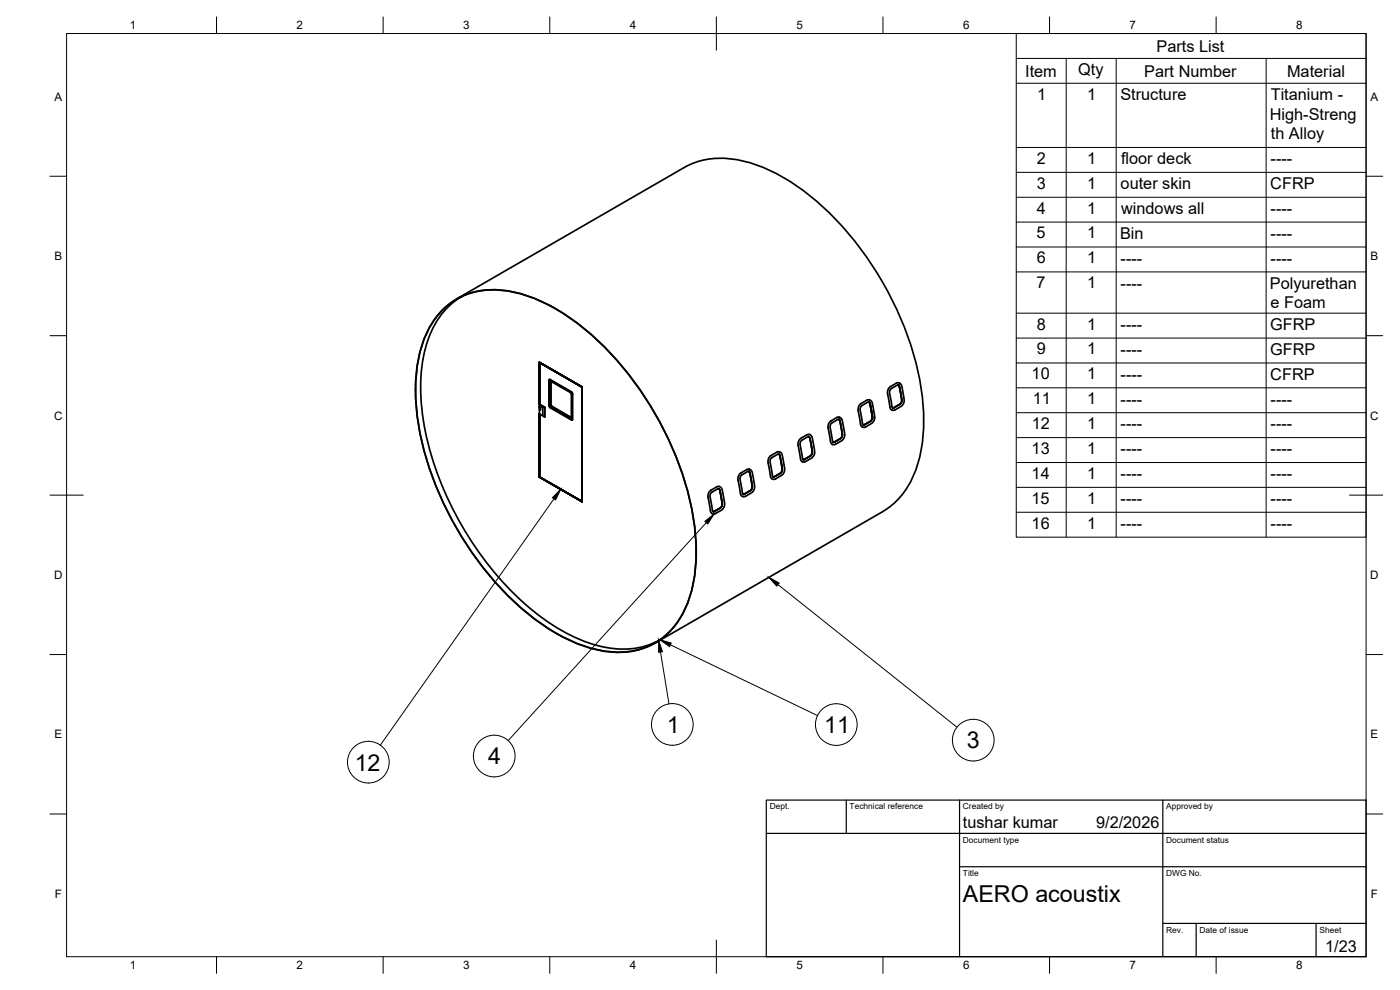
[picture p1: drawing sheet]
<svg xmlns="http://www.w3.org/2000/svg" width="420mm" height="297mm" viewBox="0 0 420 297" stroke-linecap="round" stroke-linejoin="round" font-family="sans-serif">
<!-- layer: Visible -->
<g fill="none" stroke="#000" stroke-width=".51">
<path d="M133.5 92.3a23 23 0 0 1 22.1-4.4 61.2 61.2 0 0 1 27.6 18.1 97.2 97.2 0 0 1 25.4 52.8 45.3 45.3 0 0 1-2.9 23.9 21.7 21.7 0 0 1-25 12.6 52.2 52.2 0 0 1-25.1-13.5 97.2 97.2 0 0 1-30.5-58 45.3 45.3 0 0 1 2.9-23.8 23.9 23.9 0 0 1 5.5-7.7zM133.5 92.4a22.9 22.9 0 0 1 22.1-4.4 61.1 61.1 0 0 1 27.6 18 97.1 97.1 0 0 1 25.3 52.8 45.3 45.3 0 0 1-2.9 23.8 21.6 21.6 0 0 1-24.9 12.6 52.2 52.2 0 0 1-25.1-13.5 97.1 97.1 0 0 1-30.5-57.9 45.3 45.3 0 0 1 2.9-23.8 23.9 23.9 0 0 1 5.5-7.6zM137 89.7l68.3-39.4a24.5 24.5 0 0 1 19.1-1.7 61.1 61.1 0 0 1 26.5 17.4 96.9 96.9 0 0 1 26 53.8 44.1 44.1 0 0 1-3.9 25.2 22 22 0 0 1-8.1 8.5l-68.3 39.4M138.4 89l-.4 .3M138.6 89h.1M138.6 89a25.7 25.7 0 0 0-11.6 18.5 69 69 0 0 0 4.9 36.3 95.6 95.6 0 0 0 31.8 42.3 41.2 41.2 0 0 0 24.2 8.7 21.1 21.1 0 0 0 10.2-2.8M161.9 108.7l12.8 7.4v34.4M161.9 108.7v13.3M161.9 108.8l12.7 7.3v34.3l-12.7-7.3v-18.9v18.9v-18.9v18.9M164.7 114.1v7.6M164.7 114.1l.4-.2 6.3 3.7M164.8 113.9h.1"/>
<path d="M164.9 113.9l6.6 3.7M165.4 114.4l-.1 7 .4 .6M165.4 114.5l5.7 3.3 .4 .6M165.4 114.4l-.4 .2 .1 7.2 .3 .3 5.7 3.4 .4-.2M171.4 117.6l.4 .6M171.5 118.4v6.9M171.5 117.6l.3 .6M171.8 118.2v7.6M174.7 116.1l-12.8-7.4v12.6M174.7 116.1v34.4v-34.4l-12.8-7.4v12.6v-12.5l12.7 7.3v34.3l-12.7-7.3M174.7 116.1v34.4l-12.8-7.4M266.9 116.2l2.7-1.4 .8 .6 .3 1 .7 3.5-.1 .9-.7 1-2.3 1.3-.9-.2-.3-.8-.8-4.2 .1-.8z"/>
<path d="M269.5 115.5l.4 .5 .7 4-.1 .7-.4 .6M161.8 122l.1 .3 .3-.2M161.9 122.3v20.8l12.8 7.4M161.9 124.2l1.5 .9M161.9 121.3l1.6 .9v2.8M161.9 122.3l.2 .6M161.9 121.9h.1M162 121.8h.1M162.1 122.9h.1M162.1 121.8v.1M162.1 121.9l-.3 .1M162.1 121.9h.1"/>
<path d="M162.1 121.8l.1 .2M162.1 121.9l.1 .2M162.2 122.1l-.1 .8M162.4 121.9l.5 .3v2.3M162.9 122.2h.1M163.5 125.1h-.1M163.5 125l-.1 .1M164.7 121.7l.4 .6 6.3 3.7 .4-.2-.1 .2M165.7 122l5.8 3.3M171.7 126h.1M231.1 136.9l2.4-1.4 .9 .3 .4 .8 .7 4.1-.1 .9-.7 .9-2.2 1.3-.8-.1-.5-.7-.7-4.3 .1-1zM233.7 136.2l.4 .6 .7 3.9-.1 .6-.5 .7"/>
<path d="M233.7 136.2l.4 .6 .7 3.9-.4 1.1M233.7 136.2l-2.2 1.2-.4 .6 .7 4.7 .3 .4M239.5 133.7l.7 4 .5 .8h1l2.3-1.4 .4-.7 .1-1-.8-4.2-.5-.7-.8-.1-2.2 1.2-.6 .9-.1 1.2M241.4 137.8l1.8-1-2.1 1.1 .3-.1M242.7 131l.4 .5 .7 4-.1 .7-.5 .6M242.7 131l.4 .6M242.7 131l-2.2 1.2-.4 .7 .7 4.6 .3 .4M243.1 131.6l.7 3.9-.4 1.1M243.3 136.7h.1M248.5 128.5l.7 3.9 .5 .9 .8 .1 2-1.1 .9-1.3a15.7 15.7 0 0 0-.9-5.4l-.5-.4-.5-.1-2.2 1.3-.7 1-.1 1.1M250.5 132.6l1.7-1-2.1 1.1 .3-.1M251.7 125.8l.4 .6 .7 4-.1 .5-.5 .7"/>
<path d="M251.7 125.8l.4 .6 .6 3.3 .1 1-.3 .7M251.8 125.8l-2.2 1.1-.4 .7 .7 4.7 .2 .4M252.3 131.5h.1M258.1 121.3l2.1-1.3 .7-.1 .7 .7 .4 1.4 .5 3-.1 1-.7 .9-2.3 1.3-.7-.2-.4-.7-.8-4.1 .2-1.2zM259.5 127.4l1.7-1-2.1 1.1h.3M260.7 120.6l.4 .6 .7 3.9-.1 .7-.5 .6M260.7 120.6h.1M260.7 120.6l.4 .6M260.8 120.6l-2.2 1.1-.4 .7 .6 4.7 .3 .4M261 120.8l.1 .4M261 120.8l.9 4.4M261.1 121.2l.7 3.9-.3 1.1"/>
<path d="M261.1 121.2l.7 3.9M261.3 126.3v.1M261.8 125.1v.5M261.9 125.1v.6M268.3 122.3l1.7-1-2.1 1.1 .3-.1M270.2 121.2h.1M270.3 121.1l.3-.8-.1-1.4-.6-2.9-.5-.5-2 1.1-.4 .8 .7 4.6 .3 .4M213.2 153.2l-.7-4.1 .1-1.1 .8-.9 1.9-1.1h.7l.6 .5 .1 .5 .8 4-.2 1-.7 1-2.2 1.2-.8-.1-.4-.8M214.4 153.4l1.7-1-2.1 1.1 .4-.1M215.6 146.6l.4 .5 .7 4v.7l-.5 .6M215.6 146.6h.1M215.7 146.6l.3 .6"/>
<path d="M215.7 146.6l-2.1 1.1-.5 .7 .7 4.7 .3 .4M216.1 147.2l.6 3.9-.3 1.1M216.3 152.3h.1M222 142.2l2.2-1.3 .6-.2 .8 .7 .3 .9 .6 3.5-.2 1.1-.7 .9-2.2 1.2-.8-.2-.4-.7-.7-4.2 .1-.9zM223.4 148.2l1.7-1-2.1 1.1h.4M224.7 141.4l.3 .5 .8 4.1-.2 .7-.4 .5M225 142l-.3-.6-.3 .1-1.8 1-.4 .6-.1 .8 .7 4.1 .3 .3M225.1 142l.7 4-.4 1M225.3 147.1v.1M232.4 143l1.8-1-2.1 1.1h.3M234.3 141.9v.1M197.9 192.1l-.4 .2"/>
<path d="M198 192h.1M198 191.9v.1"/>
</g>
<g fill="#000">
<circle cx="269.5" cy="115.5" r=".25"/>
<circle cx="251.7" cy="125.8" r=".25"/>
<circle cx="224.7" cy="141.4" r=".25"/>
</g>
<!-- layer: BORDER -->
<g fill="none" stroke="#000" stroke-width=".3">
<path d="M20 10.1h390v276.9h-390zM65 5.1v5M115 5.1v5M165 5.1v5M215 5.1v10M265 5.1v5M315 5.1v5M365 5.1v5M15 52.9h5M410 52.9h5M15 100.7h5M410 100.7h5"/>
<path d="M15 148.6h10M405 148.6h10M15 196.4h5M410 196.4h5M15 244.2h5M410 244.2h5M65 287v5M115 287v5M165 287v5M215 282.1v9.9M265 287v5M315 287v5"/>
<path d="M365 287v5"/>
</g>
<!-- layer: TITLEBLOCK -->
<path d="M230 240.1h180v46.9h-180zM230 250h180M254 240.1v9.9M288 240.1v46.9M349 240.1v46.9M288 260.1h122M349 277.1h61M359 277.1v9.9M395 277.1v9.9" fill="none" stroke="#000" stroke-width=".36"/>
<!-- layer: Parts Lists -->
<g fill="none" stroke="#000" stroke-width=".3">
<path d="M305 10.1h105v151.1h-105zM305 17.5h105M320 17.5v143.7M335 17.5v143.7M380 17.5v143.7M305 25h105M305 44.2h105M305 51.7h105M305 59.2h105M305 66.6h105M305 74.1h105M305 81.6h105"/>
<path d="M305 94h105M305 101.4h105M305 108.9h105M305 116.4h105M305 123.8h105M305 131.3h105M305 138.8h105M305 146.2h105M305 153.7h105"/>
</g>
<!-- layer: Balloons -->
<g fill="none" stroke="#000" stroke-width=".3">
<circle cx="201.8" cy="217.4" r="6.3"/>
<circle cx="251" cy="217.4" r="6.3"/>
<circle cx="110.5" cy="228.7" r="6.3"/>
<circle cx="148.3" cy="226.8" r="6.3"/>
<circle cx="292.1" cy="222.1" r="6.3"/>
</g>
<!-- layer: 0 -->
<path d="M168.3 146.8l-1.5 3.2-1-.7zM211.5 156.4l2.8-2.2-1.9 3zM230.7 173.2l3.1 1.7-.7 1zM197.7 192.2l1.1 3.3-1.1 .2zM198 191.9l3.4 1-.5 1.1z" fill="#000" stroke="#000" stroke-width=".3"/>
<path d="M166.3 149.7l-52.2 73.9M212 156.8l-59.5 65.4M233.5 175.4l53.7 42.8M198.2 195.6l2.6 15.6M201.2 193.5l44.1 21.2" fill="none" stroke="#000" stroke-width=".3"/>
<g font-size="7">
<text x="200.1" y="219.9">1</text>
<text x="247.4" y="219.9">11</text>
<text x="290.2" y="224.6">3</text>
<text x="106.4" y="231.2">12</text>
<text x="146.5" y="229.3">4</text>
<text x="289" y="270.6">AERO acoustix</text>
</g>
<g font-size="4.9">
<text x="347.1" y="15.5">Parts List</text>
<text x="307.7" y="23">Item</text>
<text x="323.6" y="22.5">Qty</text>
<text x="343.4" y="23">Part Number</text>
<text x="386.3" y="23">Material</text>
<text x="311.3" y="29.9">1</text>
<text x="326.3" y="29.9">1</text>
<text x="336.3" y="30">Structure</text>
<text x="381.1" y="35.9">High-Streng</text>
<text x="381.4" y="30">Titanium -</text>
<text x="381.4" y="41.7">th Alloy</text>
<text x="311.2" y="49.2">2</text>
<text x="326.3" y="49.2">1</text>
<text x="336.4" y="49.3">floor deck</text>
<text x="381.3" y="49.2">----</text>
<text x="311.1" y="56.6">3</text>
<text x="326.3" y="56.6">1</text>
<text x="336.3" y="56.7">outer skin</text>
<text x="381.2" y="56.8">CFRP</text>
<text x="311.2" y="64.1">4</text>
<text x="326.3" y="64.1">1</text>
<text x="336.5" y="64.2">windows all</text>
<text x="381.3" y="64.2">----</text>
<text x="311.1" y="71.6">5</text>
<text x="326.3" y="71.6">1</text>
<text x="336.1" y="71.7">Bin</text>
<text x="381.3" y="71.7">----</text>
<text x="311.1" y="79">6</text>
<text x="326.3" y="79">1</text>
<text x="336.3" y="79.1">----</text>
<text x="381.3" y="79.1">----</text>
<text x="311.1" y="86.5">7</text>
<text x="326.3" y="86.5">1</text>
<text x="336.3" y="86.6">----</text>
<text x="381.1" y="86.6">Polyurethan</text>
<text x="381.3" y="92.4">e Foam</text>
<text x="311.1" y="98.9">8</text>
<text x="326.3" y="98.9">1</text>
<text x="336.3" y="99">----</text>
<text x="381.2" y="99">GFRP</text>
<text x="311.1" y="106.3">9</text>
<text x="326.3" y="106.3">1</text>
<text x="336.3" y="106.4">----</text>
<text x="381.2" y="106.5">GFRP</text>
<text x="309.6" y="113.8">10</text>
<text x="326.3" y="113.8">1</text>
<text x="336.3" y="113.9">----</text>
<text x="381.2" y="114">CFRP</text>
<text x="309.9" y="121.3">11</text>
<text x="326.3" y="121.3">1</text>
<text x="336.3" y="121.4">----</text>
<text x="381.3" y="121.4">----</text>
<text x="309.6" y="128.7">12</text>
<text x="326.3" y="128.7">1</text>
<text x="336.3" y="128.8">----</text>
<text x="381.3" y="128.8">----</text>
<text x="309.6" y="136.2">13</text>
<text x="326.3" y="136.2">1</text>
<text x="336.3" y="136.3">----</text>
<text x="381.3" y="136.3">----</text>
<text x="309.6" y="143.7">14</text>
<text x="326.3" y="143.7">1</text>
<text x="336.3" y="143.8">----</text>
<text x="381.3" y="143.8">----</text>
<text x="309.6" y="151.2">15</text>
<text x="326.3" y="151.2">1</text>
<text x="336.3" y="151.2">----</text>
<text x="381.3" y="151.2">----</text>
<text x="309.6" y="158.6">16</text>
<text x="326.3" y="158.6">1</text>
<text x="336.3" y="158.7">----</text>
<text x="381.3" y="158.7">----</text>
<text x="289" y="248.5">tushar kumar</text>
<text x="329" y="248.5">9/2/2026</text>
<text x="397.7" y="285.7">1/23</text>
</g>
<g font-size="3.5">
<text x="39" y="8.8">1</text>
<text x="89" y="8.8">2</text>
<text x="139" y="8.8">3</text>
<text x="189" y="8.8">4</text>
<text x="239" y="8.8">5</text>
<text x="289" y="8.8">6</text>
<text x="339" y="8.8">7</text>
<text x="389" y="8.8">8</text>
<text x="16.3" y="30.2">A</text>
<text x="411.3" y="30.2">A</text>
<text x="16.3" y="78">B</text>
<text x="411.3" y="78">B</text>
<text x="16.2" y="125.9">C</text>
<text x="411.2" y="125.9">C</text>
<text x="16.2" y="173.7">D</text>
<text x="411.2" y="173.7">D</text>
<text x="16.3" y="221.6">E</text>
<text x="411.3" y="221.6">E</text>
<text x="16.4" y="269.4">F</text>
<text x="411.4" y="269.4">F</text>
<text x="39" y="290.8">1</text>
<text x="89" y="290.8">2</text>
<text x="139" y="290.8">3</text>
<text x="189" y="290.8">4</text>
<text x="239" y="290.8">5</text>
<text x="289" y="290.8">6</text>
<text x="339" y="290.8">7</text>
<text x="389" y="290.8">8</text>
</g>
<g font-size="2.5">
<text x="231" y="242.9">Dept.</text>
<text x="255" y="242.9">Technical reference</text>
<text x="289" y="242.9">Created by</text>
<text x="350" y="242.9">Approved by</text>
<text x="289" y="252.8">Document type</text>
<text x="350" y="252.8">Document status</text>
<text x="289" y="262.9">Title</text>
<text x="350" y="262.9">DWG No.</text>
<text x="350" y="279.9">Rev.</text>
<text x="360" y="279.9">Date of issue</text>
<text x="396" y="279.9">Sheet</text>
</g>
</svg>
